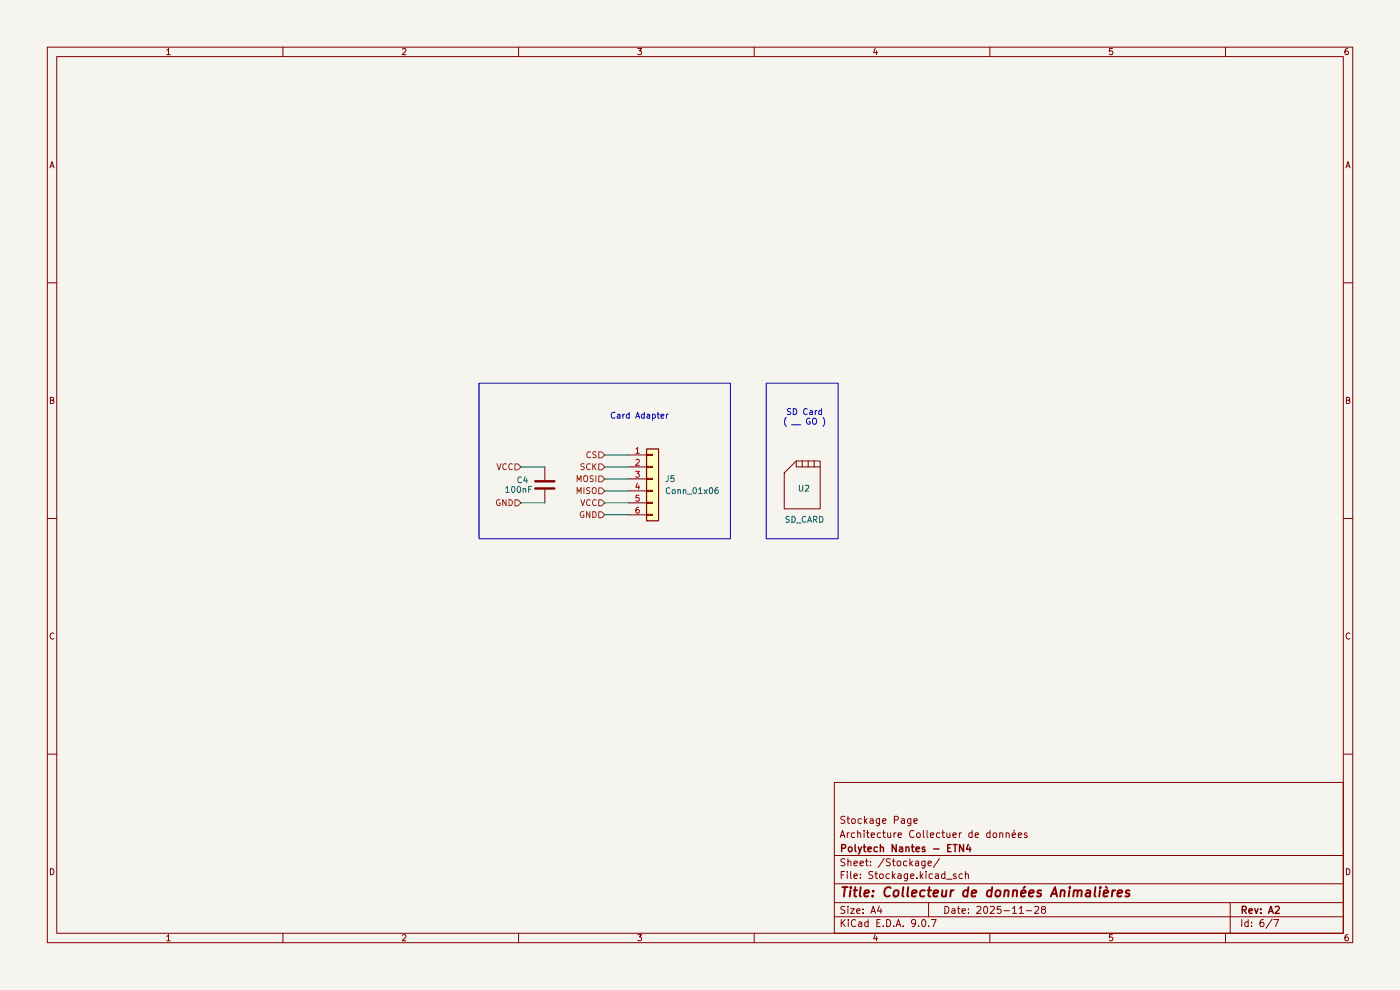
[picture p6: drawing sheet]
(kicad_sch
 (version 20250114)
 (generator "eeschema")
 (generator_version "9.0")
 (paper "A4")
 (title_block
  (title "Collecteur de données Animalières")
  (date "2025-11-28")
  (rev "A2")
  (company "Polytech Nantes - ETN4")
  (comment 1 "Architecture Collectuer de données")
  (comment 2 "Stockage Page"))
 (lib_symbols
  (symbol "CollecteurDonneLIB:SDCARD" (exclude_from_sim no) (in_bom yes) (on_board yes)
   (property "Reference" "U" (at 0 0 0) (effects (font (size 1.27 1.27))))
   (property "Value" "" (at 0 0 0) (effects (font (size 1.27 1.27))))
   (property "Footprint" "" (at 0 0 0) (effects (font (size 1.27 1.27)) (hide yes)))
   (property "Datasheet" "" (at 0 0 0) (effects (font (size 1.27 1.27)) (hide yes)))
   (property "Description" "" (at 0 0 0) (effects (font (size 1.27 1.27)) (hide yes)))
   (symbol "SDCARD_0_1"
    (polyline (pts (xy -3.81 3.81) (xy -1.27 6.35) (xy 2.54 6.35) (xy 3.81 6.35) (xy 3.81 -3.81) (xy -3.81 -3.81) (xy -3.81 3.81)) (stroke (width 0) (type default)) (fill (type none)))
    (polyline (pts (xy 0 6.35) (xy 0 5.08) (xy 3.81 5.08)) (stroke (width 0) (type default)) (fill (type none)))
    (polyline (pts (xy 0 5.08) (xy -1.27 5.08) (xy -1.27 6.35)) (stroke (width 0) (type default)) (fill (type none)))
    (polyline (pts (xy 1.27 5.08) (xy 1.27 6.35)) (stroke (width 0) (type default)) (fill (type none)))
    (polyline (pts (xy 2.54 6.35) (xy 2.54 5.08)) (stroke (width 0) (type default)) (fill (type none))))
   (embedded_fonts no))
  (symbol "Connector_Generic:Conn_01x06"
   (pin_names
    (offset 1.016) (hide yes)) (exclude_from_sim no) (in_bom yes) (on_board yes)
   (property "Reference" "J" (at 0 7.62 0) (effects (font (size 1.27 1.27))))
   (property "Value" "Conn_01x06" (at 0 -10.16 0) (effects (font (size 1.27 1.27))))
   (property "Footprint" "" (at 0 0 0) (effects (font (size 1.27 1.27)) (hide yes)))
   (property "Datasheet" "~" (at 0 0 0) (effects (font (size 1.27 1.27)) (hide yes)))
   (property "Description" "Generic connector, single row, 01x06, script generated (kicad-library-utils/schlib/autogen/connector/)" (at 0 0 0) (effects (font (size 1.27 1.27)) (hide yes)))
   (symbol "Conn_01x06_1_1"
    (rectangle (start -1.27 6.35) (end 1.27 -8.89) (stroke (width 0.254) (type default)) (fill (type background)))
    (rectangle (start -1.27 5.207) (end 0 4.953) (stroke (width 0.1524) (type default)) (fill (type none)))
    (rectangle (start -1.27 2.667) (end 0 2.413) (stroke (width 0.1524) (type default)) (fill (type none)))
    (rectangle (start -1.27 0.127) (end 0 -0.127) (stroke (width 0.1524) (type default)) (fill (type none)))
    (rectangle (start -1.27 -2.413) (end 0 -2.667) (stroke (width 0.1524) (type default)) (fill (type none)))
    (rectangle (start -1.27 -4.953) (end 0 -5.207) (stroke (width 0.1524) (type default)) (fill (type none)))
    (rectangle (start -1.27 -7.493) (end 0 -7.747) (stroke (width 0.1524) (type default)) (fill (type none)))
    (pin passive line (at -5.08 5.08 0) (length 3.81) (name "Pin_1" (effects (font (size 1.27 1.27)))) (number "1" (effects (font (size 1.27 1.27)))))
    (pin passive line (at -5.08 2.54 0) (length 3.81) (name "Pin_2" (effects (font (size 1.27 1.27)))) (number "2" (effects (font (size 1.27 1.27)))))
    (pin passive line (at -5.08 0 0) (length 3.81) (name "Pin_3" (effects (font (size 1.27 1.27)))) (number "3" (effects (font (size 1.27 1.27)))))
    (pin passive line (at -5.08 -2.54 0) (length 3.81) (name "Pin_4" (effects (font (size 1.27 1.27)))) (number "4" (effects (font (size 1.27 1.27)))))
    (pin passive line (at -5.08 -5.08 0) (length 3.81) (name "Pin_5" (effects (font (size 1.27 1.27)))) (number "5" (effects (font (size 1.27 1.27)))))
    (pin passive line (at -5.08 -7.62 0) (length 3.81) (name "Pin_6" (effects (font (size 1.27 1.27)))) (number "6" (effects (font (size 1.27 1.27))))))
   (embedded_fonts no))
  (symbol "Device:C"
   (pin_numbers (hide yes))
   (pin_names
    (offset 0.254)) (exclude_from_sim no) (in_bom yes) (on_board yes)
   (property "Reference" "C" (at 0.635 2.54 0) (effects (font (size 1.27 1.27)) (justify left)))
   (property "Value" "C" (at 0.635 -2.54 0) (effects (font (size 1.27 1.27)) (justify left)))
   (property "Footprint" "" (at 0.9652 -3.81 0) (effects (font (size 1.27 1.27)) (hide yes)))
   (property "Datasheet" "~" (at 0 0 0) (effects (font (size 1.27 1.27)) (hide yes)))
   (property "Description" "Unpolarized capacitor" (at 0 0 0) (effects (font (size 1.27 1.27)) (hide yes)))
   (symbol "C_0_1"
    (polyline (pts (xy -2.032 0.762) (xy 2.032 0.762)) (stroke (width 0.508) (type default)) (fill (type none)))
    (polyline (pts (xy -2.032 -0.762) (xy 2.032 -0.762)) (stroke (width 0.508) (type default)) (fill (type none))))
   (symbol "C_1_1"
    (pin passive line (at 0 3.81 270) (length 2.794) (name "~" (effects (font (size 1.27 1.27)))) (number "1" (effects (font (size 1.27 1.27)))))
    (pin passive line (at 0 -3.81 90) (length 2.794) (name "~" (effects (font (size 1.27 1.27)))) (number "2" (effects (font (size 1.27 1.27))))))
   (embedded_fonts no)))
 (rectangle
  (start 162.56 81.28)
  (end 177.8 114.3)
  (stroke (width 0) (type default))
  (fill (type none)))
 (rectangle
  (start 101.6 81.28)
  (end 154.94 114.3)
  (stroke (width 0) (type default))
  (fill (type none)))
 (text "SD Card\n( __ GO )"
  (exclude_from_sim no)
  (at 170.688 88.646 0)
  (effects (font (size 1.27 1.27))))
 (text "Card Adapter\n"
  (exclude_from_sim no)
  (at 135.636 88.392 0)
  (effects (font (size 1.27 1.27))))
 (wire
  (pts (xy 128.27 104.14) (xy 133.35 104.14))
  (stroke (width 0) (type default)))
 (wire
  (pts (xy 128.27 109.22) (xy 133.35 109.22))
  (stroke (width 0) (type default)))
 (wire
  (pts (xy 128.27 96.52) (xy 133.35 96.52))
  (stroke (width 0) (type default)))
 (wire
  (pts (xy 110.49 99.06) (xy 115.57 99.06))
  (stroke (width 0) (type default)))
 (wire
  (pts (xy 128.27 106.68) (xy 133.35 106.68))
  (stroke (width 0) (type default)))
 (wire
  (pts (xy 110.49 106.68) (xy 115.57 106.68))
  (stroke (width 0) (type default)))
 (wire
  (pts (xy 128.27 99.06) (xy 133.35 99.06))
  (stroke (width 0) (type default)))
 (wire
  (pts (xy 128.27 101.6) (xy 133.35 101.6))
  (stroke (width 0) (type default)))
 (hierarchical_label "MOSI"
  (shape input)
  (at 128.27 101.6 180)
  (effects (font (size 1.27 1.27)) (justify right)))
 (hierarchical_label "VCC"
  (shape input)
  (at 110.49 99.06 180)
  (effects (font (size 1.27 1.27)) (justify right)))
 (hierarchical_label "SCK"
  (shape input)
  (at 128.27 99.06 180)
  (effects (font (size 1.27 1.27)) (justify right)))
 (hierarchical_label "GND"
  (shape input)
  (at 110.49 106.68 180)
  (effects (font (size 1.27 1.27)) (justify right)))
 (hierarchical_label "GND"
  (shape input)
  (at 128.27 109.22 180)
  (effects (font (size 1.27 1.27)) (justify right)))
 (hierarchical_label "MISO"
  (shape input)
  (at 128.27 104.14 180)
  (effects (font (size 1.27 1.27)) (justify right)))
 (hierarchical_label "VCC"
  (shape input)
  (at 128.27 106.68 180)
  (effects (font (size 1.27 1.27)) (justify right)))
 (hierarchical_label "CS"
  (shape input)
  (at 128.27 96.52 180)
  (effects (font (size 1.27 1.27)) (justify right)))
 (symbol
  (lib_id "Connector_Generic:Conn_01x06")
  (at 138.43 101.6 0)
  (unit 1)
  (exclude_from_sim no)
  (in_bom yes)
  (on_board yes)
  (dnp no)
  (fields_autoplaced yes)
  (property "Reference" "J5" (at 140.97 101.5999 0) (effects (font (size 1.27 1.27)) (justify left)))
  (property "Value" "Conn_01x06" (at 140.97 104.1399 0) (effects (font (size 1.27 1.27)) (justify left)))
  (property "Footprint" "Connector_PinHeader_2.54mm:PinHeader_1x06_P2.54mm_Vertical" (at 138.43 101.6 0) (effects (font (size 1.27 1.27)) (hide yes)))
  (property "Datasheet" "~" (at 138.43 101.6 0) (effects (font (size 1.27 1.27)) (hide yes)))
  (property "Description" "Generic connector, single row, 01x06, script generated (kicad-library-utils/schlib/autogen/connector/)" (at 138.43 101.6 0) (effects (font (size 1.27 1.27)) (hide yes)))
  (property "Fabricant" "" (at 138.43 101.6 0) (effects (font (size 1.27 1.27)) (hide yes)))
  (property "Fournisseur" "" (at 138.43 101.6 0) (effects (font (size 1.27 1.27)) (hide yes)))
  (property "Ref Fabricant" "" (at 138.43 101.6 0) (effects (font (size 1.27 1.27)) (hide yes)))
  (property "Ref Fournisseur" "" (at 138.43 101.6 0) (effects (font (size 1.27 1.27)) (hide yes)))
  (property "Sim.Type" "" (at 138.43 101.6 0) (effects (font (size 1.27 1.27)) (hide yes)))
  (pin "5")
  (pin "6")
  (pin "2")
  (pin "3")
  (pin "4")
  (pin "1"))
 (symbol
  (lib_id "CollecteurDonneLIB:SDCARD")
  (at 170.18 104.14 0)
  (unit 1)
  (exclude_from_sim no)
  (in_bom yes)
  (on_board no)
  (dnp no)
  (property "Reference" "U2" (at 169.164 103.632 0) (effects (font (size 1.27 1.27)) (justify left)))
  (property "Value" "SD_CARD" (at 166.37 110.236 0) (effects (font (size 1.27 1.27)) (justify left)))
  (property "Footprint" "" (at 170.18 104.14 0) (effects (font (size 1.27 1.27)) (hide yes)))
  (property "Datasheet" "" (at 170.18 104.14 0) (effects (font (size 1.27 1.27)) (hide yes)))
  (property "Description" "" (at 170.18 104.14 0) (effects (font (size 1.27 1.27)) (hide yes)))
  (property "Fabricant" "Sandisk" (at 170.18 104.14 0) (effects (font (size 1.27 1.27)) (hide yes)))
  (property "Fournisseur" "RS" (at 170.18 104.14 0) (effects (font (size 1.27 1.27)) (hide yes)))
  (property "Ref Fabricant" "SDSQUA4-032G-GN6MA" (at 170.18 104.14 0) (effects (font (size 1.27 1.27)) (hide yes)))
  (property "Ref Fournisseur" "283-6581" (at 170.18 104.14 0) (effects (font (size 1.27 1.27)) (hide yes)))
  (property "Sim.Type" "" (at 170.18 104.14 0) (effects (font (size 1.27 1.27)) (hide yes))))
 (symbol
  (lib_id "Device:C")
  (at 115.57 102.87 0)
  (unit 1)
  (exclude_from_sim no)
  (in_bom yes)
  (on_board yes)
  (dnp no)
  (property "Reference" "C4" (at 109.474 101.854 0) (effects (font (size 1.27 1.27)) (justify left)))
  (property "Value" "100nF" (at 106.934 103.886 0) (effects (font (size 1.27 1.27)) (justify left)))
  (property "Footprint" "CollecteurDonne:C_Disc_D5.0mm_W2.5mm_P5.00mm" (at 116.5352 106.68 0) (effects (font (size 1.27 1.27)) (hide yes)))
  (property "Datasheet" "~" (at 115.57 102.87 0) (effects (font (size 1.27 1.27)) (hide yes)))
  (property "Description" "Unpolarized capacitor" (at 115.57 102.87 0) (effects (font (size 1.27 1.27)) (hide yes)))
  (property "Fabricant" "KEMET" (at 115.57 102.87 0) (effects (font (size 1.27 1.27)) (hide yes)))
  (property "Fournisseur" "RS" (at 115.57 102.87 0) (effects (font (size 1.27 1.27)) (hide yes)))
  (property "Ref Fabricant" "C0805C104K4RACTU" (at 115.57 102.87 0) (effects (font (size 1.27 1.27)) (hide yes)))
  (property "Ref Fournisseur" "648-0957" (at 115.57 102.87 0) (effects (font (size 1.27 1.27)) (hide yes)))
  (property "Sim.Type" "" (at 115.57 102.87 0) (effects (font (size 1.27 1.27)) (hide yes)))
  (pin "2")
  (pin "1")))
